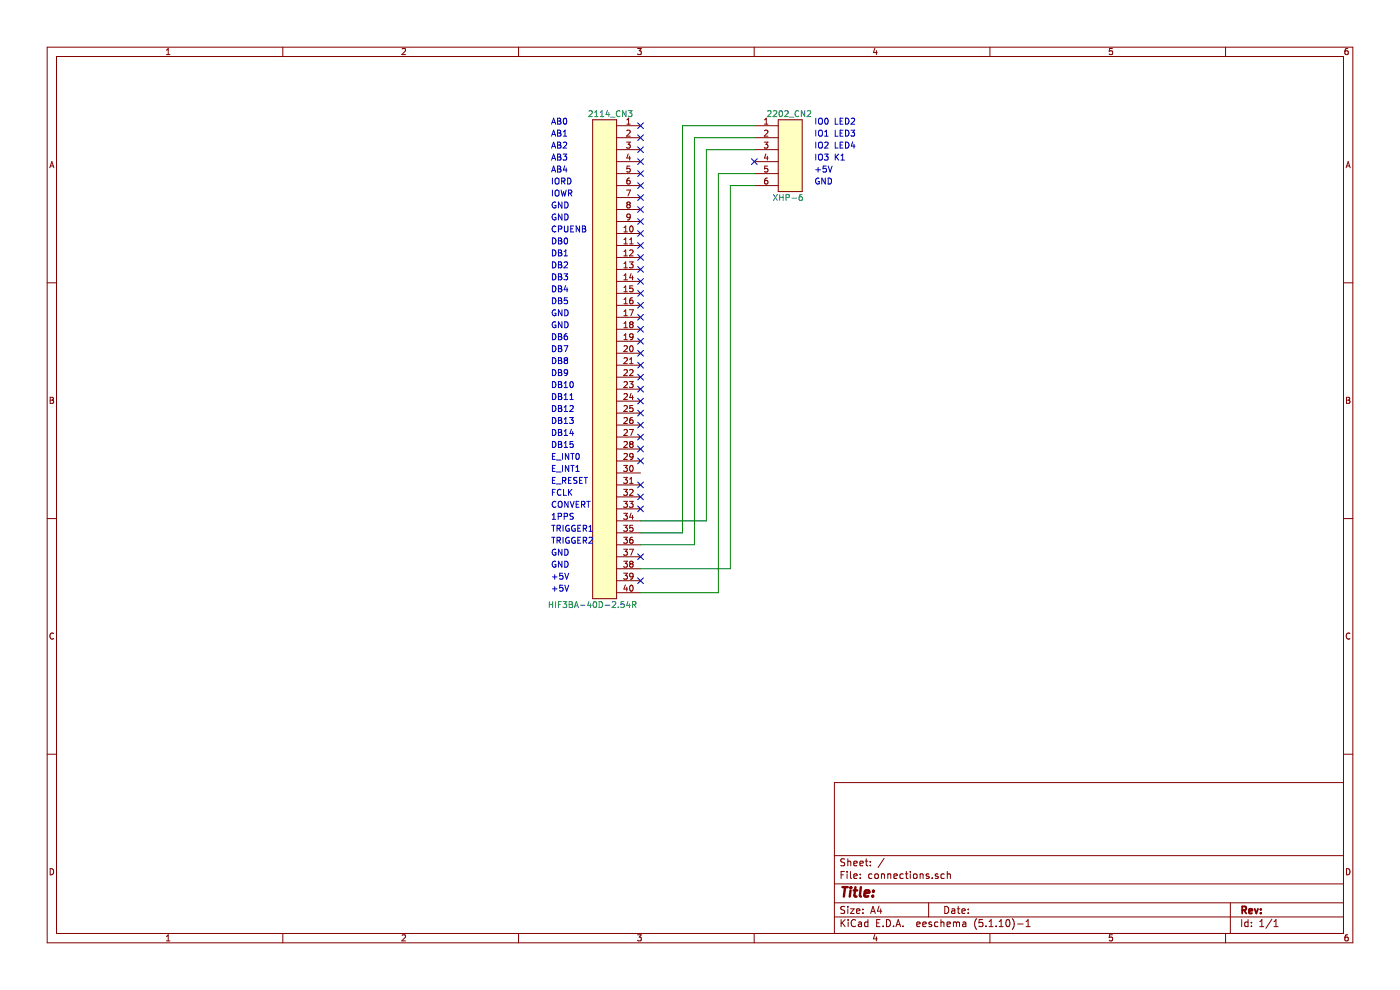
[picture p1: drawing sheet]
EESchema Schematic File Version 4
EELAYER 30 0
EELAYER END
$Descr A4 11693 8268
encoding utf-8
Sheet 1 1
Title ""
Date ""
Rev ""
Comp ""
Comment1 ""
Comment2 ""
Comment3 ""
Comment4 ""
$EndDescr
$Comp
L connectors:6PIN 2202_CN2
U 1 1
P 6600 1300
F 0 "2202_CN2" H 6400 1650 50  0000 L CNN
F 1 "XHP-6" H 6450 950 50  0000 L CNN
F 2 "" H 6600 50  60  0001 C CNN
F 3 "" H 6600 50  60  0001 C CNN
	1    6600 1300
	1    0    0    -1  
$EndComp
$Comp
L connectors:40PIN 2114_CN3
U 1 1
P 5050 3000
F 0 "2114_CN3" H 5000 5050 50  0000 C CNN
F 1 "HIF3BA-40D-2.54R" H 5150 950 50  0000 C CNN
F 2 "" H 5050 4500 60  0001 C CNN
F 3 "" H 5050 4500 60  0001 C CNN
	1    5050 3000
	-1   0    0    -1  
$EndComp
Text Notes 4600 1050 0    50   ~ 0
AB0
Text Notes 4600 1150 0    50   ~ 0
AB1
Text Notes 4600 1250 0    50   ~ 0
AB2
Text Notes 4600 1350 0    50   ~ 0
AB3
Text Notes 4600 1450 0    50   ~ 0
AB4
Text Notes 4600 1550 0    50   ~ 0
IORD
Text Notes 4600 1650 0    50   ~ 0
IOWR
Text Notes 4600 1750 0    50   ~ 0
GND
Text Notes 4600 1850 0    50   ~ 0
GND
Text Notes 4600 1950 0    50   ~ 0
CPUENB
Text Notes 4600 2050 0    50   ~ 0
DB0
Text Notes 4600 2150 0    50   ~ 0
DB1
Text Notes 4600 2250 0    50   ~ 0
DB2
Text Notes 4600 2350 0    50   ~ 0
DB3
Text Notes 4600 2450 0    50   ~ 0
DB4
Text Notes 4600 2650 0    50   ~ 0
GND
Text Notes 4600 2750 0    50   ~ 0
GND
Text Notes 4600 4650 0    50   ~ 0
GND
Text Notes 4600 4750 0    50   ~ 0
GND
Text Notes 4600 4850 0    50   ~ 0
+5V
Text Notes 4600 4950 0    50   ~ 0
+5V
Text Notes 4600 2550 0    50   ~ 0
DB5
Text Notes 4600 2850 0    50   ~ 0
DB6
Text Notes 4600 2950 0    50   ~ 0
DB7
Text Notes 4600 3050 0    50   ~ 0
DB8
Text Notes 4600 3150 0    50   ~ 0
DB9
Text Notes 4600 3250 0    50   ~ 0
DB10
Text Notes 4600 3350 0    50   ~ 0
DB11
Text Notes 4600 3450 0    50   ~ 0
DB12
Text Notes 4600 3550 0    50   ~ 0
DB13
Text Notes 4600 3650 0    50   ~ 0
DB14
Text Notes 4600 3750 0    50   ~ 0
DB15
Text Notes 4600 3850 0    50   ~ 0
E_INT0
Text Notes 4600 3950 0    50   ~ 0
E_INT1
Text Notes 4600 4050 0    50   ~ 0
E_RESET
Text Notes 4600 4150 0    50   ~ 0
FCLK
Text Notes 4600 4250 0    50   ~ 0
CONVERT
Text Notes 4600 4350 0    50   ~ 0
1PPS
Text Notes 4600 4450 0    50   ~ 0
TRIGGER1
Text Notes 4600 4550 0    50   ~ 0
TRIGGER2
Text Notes 6800 1550 0    50   ~ 0
GND
Text Notes 6800 1450 0    50   ~ 0
+5V
Text Notes 6800 1050 0    50   ~ 0
IO0 LED2
Text Notes 6800 1150 0    50   ~ 0
IO1 LED3
Text Notes 6800 1250 0    50   ~ 0
IO2 LED4
Text Notes 6800 1350 0    50   ~ 0
IO3 K1
Wire Wire Line
	6100 4750 6100 1550
Wire Wire Line
	5350 4750 6100 4750
Wire Wire Line
	6300 1550 6100 1550
Wire Wire Line
	6300 1450 6000 1450
Wire Wire Line
	6000 1450 6000 4950
Wire Wire Line
	6000 4950 5350 4950
NoConn ~ 5350 4850
NoConn ~ 5350 4650
NoConn ~ 5350 4050
NoConn ~ 5350 3850
NoConn ~ 5350 3750
NoConn ~ 5350 3650
NoConn ~ 5350 3550
NoConn ~ 5350 3450
NoConn ~ 5350 3350
NoConn ~ 5350 3250
NoConn ~ 5350 3150
NoConn ~ 5350 3050
NoConn ~ 5350 2950
NoConn ~ 5350 2850
NoConn ~ 5350 2750
NoConn ~ 5350 2650
NoConn ~ 5350 2550
NoConn ~ 5350 2450
NoConn ~ 5350 2350
NoConn ~ 5350 2250
NoConn ~ 5350 2150
NoConn ~ 5350 2050
NoConn ~ 5350 1950
NoConn ~ 5350 1850
NoConn ~ 5350 1750
NoConn ~ 5350 1650
NoConn ~ 5350 1550
NoConn ~ 5350 1450
NoConn ~ 5350 1350
NoConn ~ 5350 1250
NoConn ~ 5350 1150
NoConn ~ 5350 1050
Wire Wire Line
	5350 4450 5700 4450
Wire Wire Line
	5700 4450 5700 1050
Wire Wire Line
	5700 1050 6300 1050
Wire Wire Line
	5350 4550 5800 4550
Wire Wire Line
	5800 4550 5800 1150
Wire Wire Line
	5800 1150 6300 1150
Wire Wire Line
	5900 1250 6300 1250
NoConn ~ 6300 1350
NoConn ~ 5350 4150
NoConn ~ 5350 4250
Wire Wire Line
	5350 4350 5900 4350
Wire Wire Line
	5900 4350 5900 1250
$EndSCHEMATC
